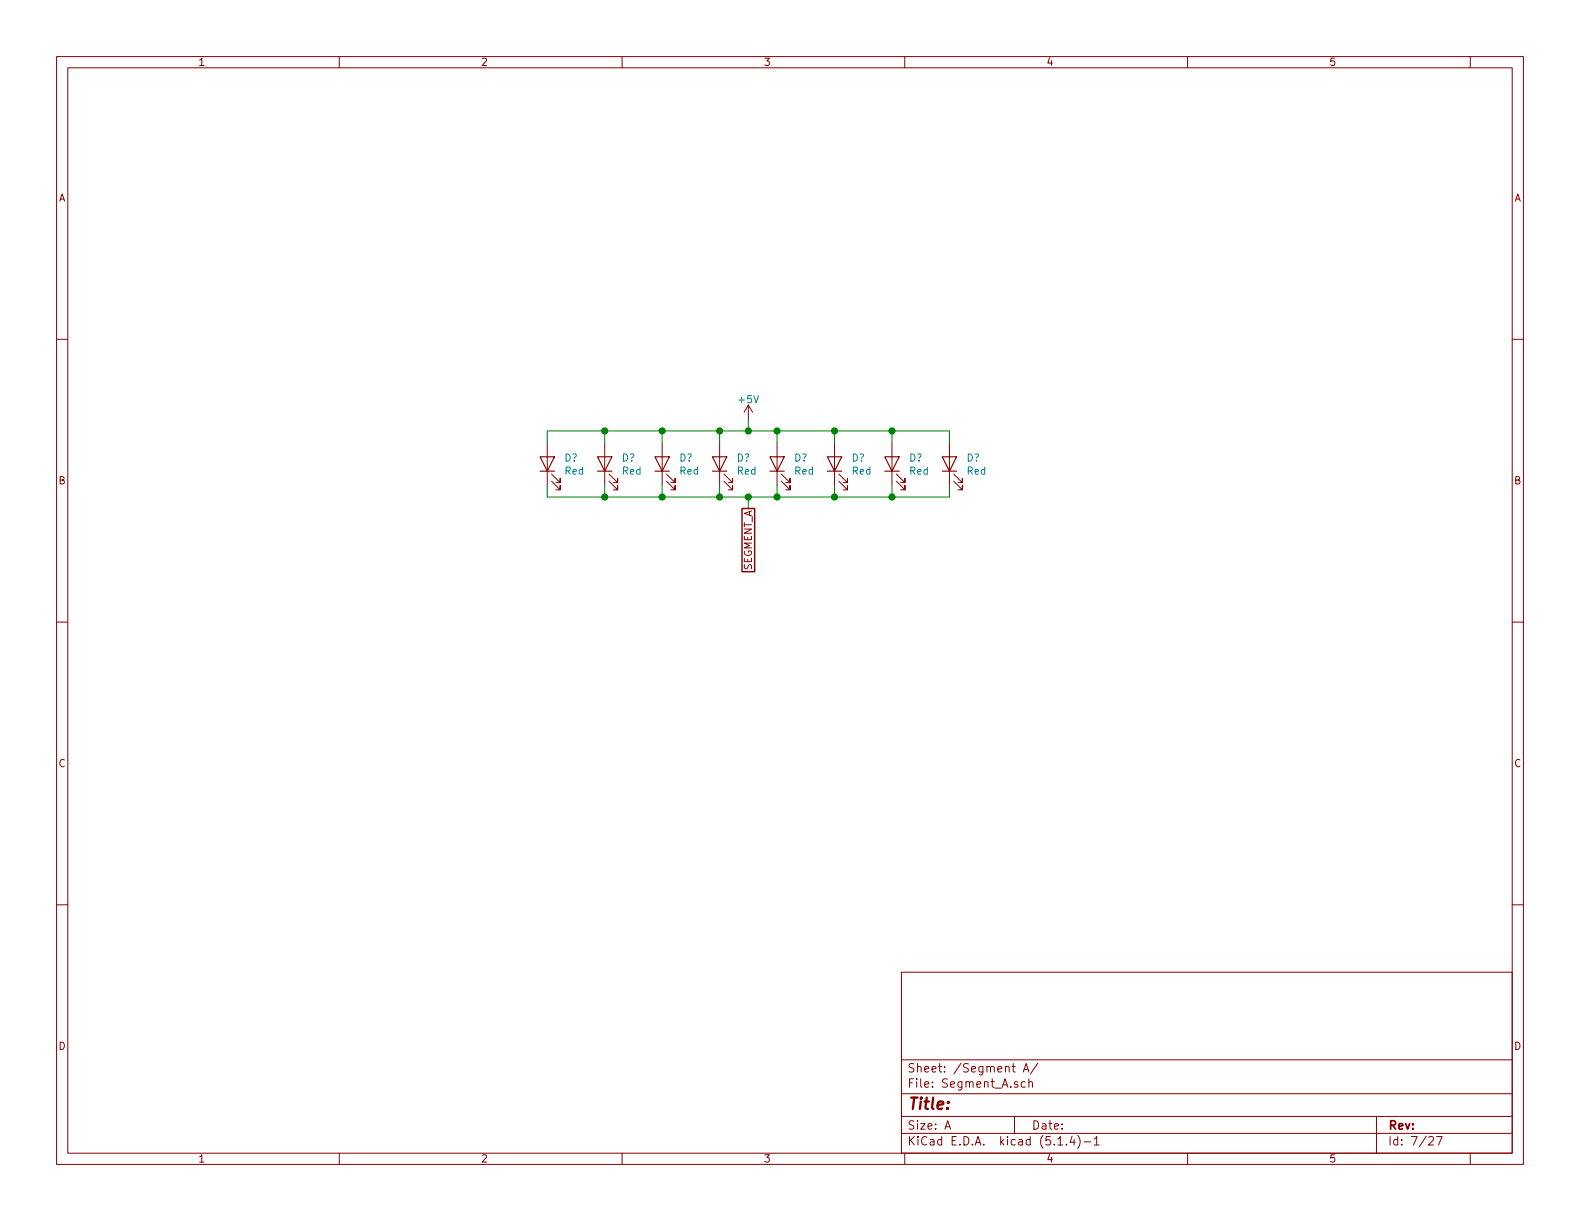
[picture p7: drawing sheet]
EESchema Schematic File Version 4
LIBS:multidrop_display_board-cache
EELAYER 30 0
EELAYER END
$Descr A 11000 8500
encoding utf-8
Sheet 7 27
Title ""
Date ""
Rev ""
Comp ""
Comment1 ""
Comment2 ""
Comment3 ""
Comment4 ""
$EndDescr
$Comp
L Device:LED D?
U 1 1
P 3810 3230
AR Path="/5BB844FD/5F798E13" Ref="D?"  Part="1" 
AR Path="/5BF346B3/5F798E13" Ref="D?"  Part="1" 
AR Path="/5BAAE1F3/5F798E13" Ref="D?"  Part="1" 
AR Path="/5CAD2D97/5F798E13" Ref="D?"  Part="1" 
AR Path="/5CB7A8BC/5F798E13" Ref="D?"  Part="1" 
AR Path="/5E6AF016/5F798E13" Ref="D?"  Part="1" 
AR Path="/5EAE4AE4/5F798E13" Ref="D?"  Part="1" 
AR Path="/5F7415F6/5F798E13" Ref="D?"  Part="1" 
AR Path="/5F73F919/5F798E13" Ref="D?"  Part="1" 
F 0 "D?" V 3849 3113 50  0000 R CNN
F 1 "Red" V 3758 3113 50  0000 R CNN
F 2 "LEDs:LED_0402" H 3810 3230 50  0001 C CNN
F 3 "~" H 3810 3230 50  0001 C CNN
F 4 "1497-1174-1-ND" H 3810 3230 50  0001 C CNN "Digi-Key PN"
	1    3810 3230
	0    -1   -1   0   
$EndComp
$Comp
L Device:LED D?
U 1 1
P 4210 3230
AR Path="/5BB844FD/5F798E32" Ref="D?"  Part="1" 
AR Path="/5BF346B3/5F798E32" Ref="D?"  Part="1" 
AR Path="/5BAAE1F3/5F798E32" Ref="D?"  Part="1" 
AR Path="/5CAD2D97/5F798E32" Ref="D?"  Part="1" 
AR Path="/5CB7A8BC/5F798E32" Ref="D?"  Part="1" 
AR Path="/5E6AF016/5F798E32" Ref="D?"  Part="1" 
AR Path="/5EAE4AE4/5F798E32" Ref="D?"  Part="1" 
AR Path="/5F7415F6/5F798E32" Ref="D?"  Part="1" 
AR Path="/5F73F919/5F798E32" Ref="D?"  Part="1" 
F 0 "D?" V 4249 3113 50  0000 R CNN
F 1 "Red" V 4158 3113 50  0000 R CNN
F 2 "LEDs:LED_0402" H 4210 3230 50  0001 C CNN
F 3 "~" H 4210 3230 50  0001 C CNN
F 4 "1497-1174-1-ND" H 4210 3230 50  0001 C CNN "Digi-Key PN"
	1    4210 3230
	0    -1   -1   0   
$EndComp
$Comp
L Device:LED D?
U 1 1
P 4610 3230
AR Path="/5BB844FD/5F7995EF" Ref="D?"  Part="1" 
AR Path="/5BF346B3/5F7995EF" Ref="D?"  Part="1" 
AR Path="/5BAAE1F3/5F7995EF" Ref="D?"  Part="1" 
AR Path="/5CAD2D97/5F7995EF" Ref="D?"  Part="1" 
AR Path="/5CB7A8BC/5F7995EF" Ref="D?"  Part="1" 
AR Path="/5E6AF016/5F7995EF" Ref="D?"  Part="1" 
AR Path="/5EAE4AE4/5F7995EF" Ref="D?"  Part="1" 
AR Path="/5F7415F6/5F7995EF" Ref="D?"  Part="1" 
AR Path="/5F73F919/5F7995EF" Ref="D?"  Part="1" 
F 0 "D?" V 4649 3113 50  0000 R CNN
F 1 "Red" V 4558 3113 50  0000 R CNN
F 2 "LEDs:LED_0402" H 4610 3230 50  0001 C CNN
F 3 "~" H 4610 3230 50  0001 C CNN
F 4 "1497-1174-1-ND" H 4610 3230 50  0001 C CNN "Digi-Key PN"
	1    4610 3230
	0    -1   -1   0   
$EndComp
$Comp
L Device:LED D?
U 1 1
P 5010 3230
AR Path="/5BB844FD/5F799E1E" Ref="D?"  Part="1" 
AR Path="/5BF346B3/5F799E1E" Ref="D?"  Part="1" 
AR Path="/5BAAE1F3/5F799E1E" Ref="D?"  Part="1" 
AR Path="/5CAD2D97/5F799E1E" Ref="D?"  Part="1" 
AR Path="/5CB7A8BC/5F799E1E" Ref="D?"  Part="1" 
AR Path="/5E6AF016/5F799E1E" Ref="D?"  Part="1" 
AR Path="/5EAE4AE4/5F799E1E" Ref="D?"  Part="1" 
AR Path="/5F7415F6/5F799E1E" Ref="D?"  Part="1" 
AR Path="/5F73F919/5F799E1E" Ref="D?"  Part="1" 
F 0 "D?" V 5049 3113 50  0000 R CNN
F 1 "Red" V 4958 3113 50  0000 R CNN
F 2 "LEDs:LED_0402" H 5010 3230 50  0001 C CNN
F 3 "~" H 5010 3230 50  0001 C CNN
F 4 "1497-1174-1-ND" H 5010 3230 50  0001 C CNN "Digi-Key PN"
	1    5010 3230
	0    -1   -1   0   
$EndComp
$Comp
L Device:LED D?
U 1 1
P 5410 3230
AR Path="/5BB844FD/5F79A8C3" Ref="D?"  Part="1" 
AR Path="/5BF346B3/5F79A8C3" Ref="D?"  Part="1" 
AR Path="/5BAAE1F3/5F79A8C3" Ref="D?"  Part="1" 
AR Path="/5CAD2D97/5F79A8C3" Ref="D?"  Part="1" 
AR Path="/5CB7A8BC/5F79A8C3" Ref="D?"  Part="1" 
AR Path="/5E6AF016/5F79A8C3" Ref="D?"  Part="1" 
AR Path="/5EAE4AE4/5F79A8C3" Ref="D?"  Part="1" 
AR Path="/5F7415F6/5F79A8C3" Ref="D?"  Part="1" 
AR Path="/5F73F919/5F79A8C3" Ref="D?"  Part="1" 
F 0 "D?" V 5449 3113 50  0000 R CNN
F 1 "Red" V 5358 3113 50  0000 R CNN
F 2 "LEDs:LED_0402" H 5410 3230 50  0001 C CNN
F 3 "~" H 5410 3230 50  0001 C CNN
F 4 "1497-1174-1-ND" H 5410 3230 50  0001 C CNN "Digi-Key PN"
	1    5410 3230
	0    -1   -1   0   
$EndComp
$Comp
L Device:LED D?
U 1 1
P 5810 3230
AR Path="/5BB844FD/5F79A8CE" Ref="D?"  Part="1" 
AR Path="/5BF346B3/5F79A8CE" Ref="D?"  Part="1" 
AR Path="/5BAAE1F3/5F79A8CE" Ref="D?"  Part="1" 
AR Path="/5CAD2D97/5F79A8CE" Ref="D?"  Part="1" 
AR Path="/5CB7A8BC/5F79A8CE" Ref="D?"  Part="1" 
AR Path="/5E6AF016/5F79A8CE" Ref="D?"  Part="1" 
AR Path="/5EAE4AE4/5F79A8CE" Ref="D?"  Part="1" 
AR Path="/5F7415F6/5F79A8CE" Ref="D?"  Part="1" 
AR Path="/5F73F919/5F79A8CE" Ref="D?"  Part="1" 
F 0 "D?" V 5849 3113 50  0000 R CNN
F 1 "Red" V 5758 3113 50  0000 R CNN
F 2 "LEDs:LED_0402" H 5810 3230 50  0001 C CNN
F 3 "~" H 5810 3230 50  0001 C CNN
F 4 "1497-1174-1-ND" H 5810 3230 50  0001 C CNN "Digi-Key PN"
	1    5810 3230
	0    -1   -1   0   
$EndComp
$Comp
L Device:LED D?
U 1 1
P 6210 3230
AR Path="/5BB844FD/5F79A8D9" Ref="D?"  Part="1" 
AR Path="/5BF346B3/5F79A8D9" Ref="D?"  Part="1" 
AR Path="/5BAAE1F3/5F79A8D9" Ref="D?"  Part="1" 
AR Path="/5CAD2D97/5F79A8D9" Ref="D?"  Part="1" 
AR Path="/5CB7A8BC/5F79A8D9" Ref="D?"  Part="1" 
AR Path="/5E6AF016/5F79A8D9" Ref="D?"  Part="1" 
AR Path="/5EAE4AE4/5F79A8D9" Ref="D?"  Part="1" 
AR Path="/5F7415F6/5F79A8D9" Ref="D?"  Part="1" 
AR Path="/5F73F919/5F79A8D9" Ref="D?"  Part="1" 
F 0 "D?" V 6249 3113 50  0000 R CNN
F 1 "Red" V 6158 3113 50  0000 R CNN
F 2 "LEDs:LED_0402" H 6210 3230 50  0001 C CNN
F 3 "~" H 6210 3230 50  0001 C CNN
F 4 "1497-1174-1-ND" H 6210 3230 50  0001 C CNN "Digi-Key PN"
	1    6210 3230
	0    -1   -1   0   
$EndComp
$Comp
L Device:LED D?
U 1 1
P 6610 3230
AR Path="/5BB844FD/5F79A8E4" Ref="D?"  Part="1" 
AR Path="/5BF346B3/5F79A8E4" Ref="D?"  Part="1" 
AR Path="/5BAAE1F3/5F79A8E4" Ref="D?"  Part="1" 
AR Path="/5CAD2D97/5F79A8E4" Ref="D?"  Part="1" 
AR Path="/5CB7A8BC/5F79A8E4" Ref="D?"  Part="1" 
AR Path="/5E6AF016/5F79A8E4" Ref="D?"  Part="1" 
AR Path="/5EAE4AE4/5F79A8E4" Ref="D?"  Part="1" 
AR Path="/5F7415F6/5F79A8E4" Ref="D?"  Part="1" 
AR Path="/5F73F919/5F79A8E4" Ref="D?"  Part="1" 
F 0 "D?" V 6649 3113 50  0000 R CNN
F 1 "Red" V 6558 3113 50  0000 R CNN
F 2 "LEDs:LED_0402" H 6610 3230 50  0001 C CNN
F 3 "~" H 6610 3230 50  0001 C CNN
F 4 "1497-1174-1-ND" H 6610 3230 50  0001 C CNN "Digi-Key PN"
	1    6610 3230
	0    -1   -1   0   
$EndComp
Wire Wire Line
	3810 3080 3810 3000
Wire Wire Line
	3810 3000 4210 3000
Wire Wire Line
	6610 3000 6610 3080
Wire Wire Line
	6210 3080 6210 3000
Connection ~ 6210 3000
Wire Wire Line
	6210 3000 6610 3000
Wire Wire Line
	5810 3080 5810 3000
Connection ~ 5810 3000
Wire Wire Line
	5810 3000 6210 3000
Wire Wire Line
	5410 3080 5410 3000
Connection ~ 5410 3000
Wire Wire Line
	5410 3000 5810 3000
Wire Wire Line
	5010 3080 5010 3000
Connection ~ 5010 3000
Wire Wire Line
	5010 3000 5210 3000
Wire Wire Line
	4610 3080 4610 3000
Connection ~ 4610 3000
Wire Wire Line
	4610 3000 5010 3000
Wire Wire Line
	4210 3080 4210 3000
Connection ~ 4210 3000
Wire Wire Line
	4210 3000 4610 3000
Wire Wire Line
	5210 2920 5210 3000
Connection ~ 5210 3000
Wire Wire Line
	5210 3000 5410 3000
$Comp
L power:+5V #PWR?
U 1 1
P 5210 2920
F 0 "#PWR?" H 5210 2770 50  0001 C CNN
F 1 "+5V" H 5210 3060 50  0000 C CNN
F 2 "" H 5210 2920 50  0001 C CNN
F 3 "" H 5210 2920 50  0001 C CNN
	1    5210 2920
	1    0    0    -1  
$EndComp
Wire Wire Line
	3810 3380 3810 3460
Wire Wire Line
	3810 3460 4210 3460
Wire Wire Line
	6610 3460 6610 3380
Wire Wire Line
	6210 3380 6210 3460
Connection ~ 6210 3460
Wire Wire Line
	6210 3460 6610 3460
Wire Wire Line
	5810 3380 5810 3460
Connection ~ 5810 3460
Wire Wire Line
	5810 3460 6210 3460
Wire Wire Line
	5410 3380 5410 3460
Connection ~ 5410 3460
Wire Wire Line
	5410 3460 5810 3460
Wire Wire Line
	5010 3380 5010 3460
Connection ~ 5010 3460
Wire Wire Line
	5010 3460 5210 3460
Wire Wire Line
	4610 3380 4610 3460
Connection ~ 4610 3460
Wire Wire Line
	4610 3460 5010 3460
Wire Wire Line
	4210 3380 4210 3460
Connection ~ 4210 3460
Wire Wire Line
	4210 3460 4610 3460
Wire Wire Line
	5210 3540 5210 3460
Connection ~ 5210 3460
Wire Wire Line
	5210 3460 5410 3460
Text GLabel 5210 3540 3    50   UnSpc ~ 0
SEGMENT_A
$EndSCHEMATC
